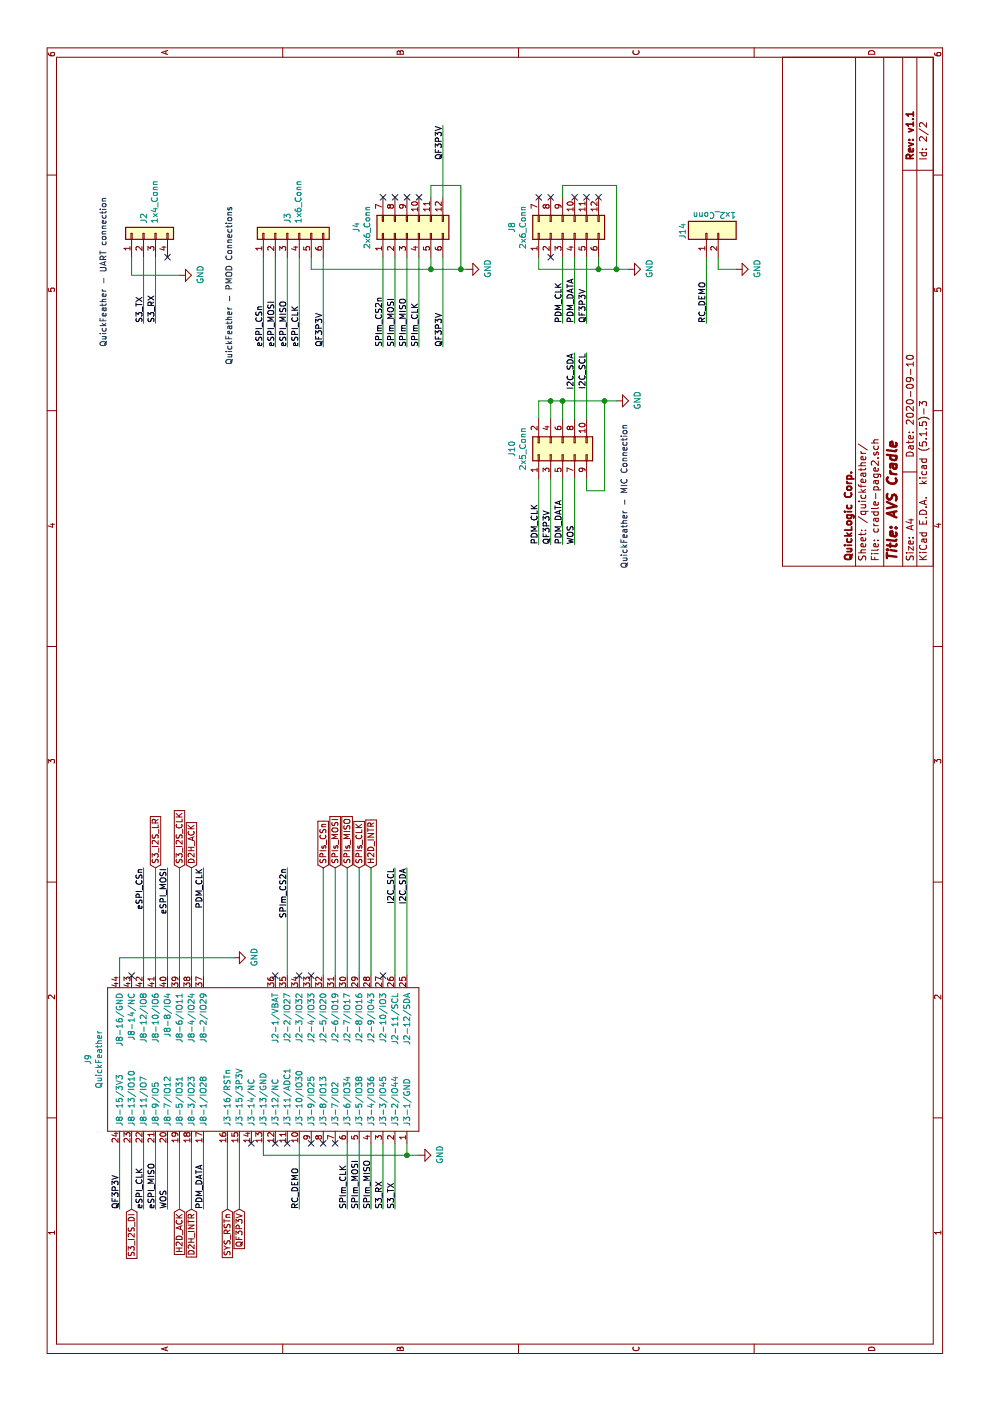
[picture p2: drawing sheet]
EESchema Schematic File Version 4
EELAYER 30 0
EELAYER END
$Descr A4 11693 8268
encoding utf-8
Sheet 2 2
Title "AVS Cradle"
Date "2020-09-10"
Rev "v1.1"
Comp "QuickLogic Corp."
Comment1 ""
Comment2 ""
Comment3 ""
Comment4 ""
$EndDescr
Wire Wire Line
	9000 1300 9550 1300
Text Label 9000 1300 0    50   ~ 0
S3_RX
Wire Wire Line
	9000 1200 9550 1200
Text Label 9000 1200 0    50   ~ 0
S3_TX
NoConn ~ 9550 1400
Wire Wire Line
	9550 1100 9400 1100
Wire Wire Line
	9400 1100 9400 1500
Text Notes 8800 900  0    50   ~ 0
QuickFeather - UART connection\n
$Comp
L quicklogicBoardsSympbols:1x4_Conn J?
U 1 1
P 9750 1700
AR Path="/5F5B9390" Ref="J?"  Part="1" 
AR Path="/5F5B8109/5F5B9390" Ref="J2"  Part="1" 
F 0 "J2" H 9830 2200 50  0000 L CNN
F 1 "1x4_Conn" H 9830 2109 50  0000 L CNN
F 2 "1x4_Conn" H 9750 2400 50  0001 C CNN
F 3 "" H 9750 2400 50  0001 C CNN
	1    9750 1700
	1    0    0    -1  
$EndComp
$Comp
L power:GND #PWR?
U 1 1
P 9400 1500
AR Path="/5F5B9396" Ref="#PWR?"  Part="1" 
AR Path="/5F5B8109/5F5B9396" Ref="#PWR0101"  Part="1" 
F 0 "#PWR0101" H 9400 1250 50  0001 C CNN
F 1 "GND" H 9405 1327 50  0000 C CNN
F 2 "" H 9400 1500 50  0001 C CNN
F 3 "" H 9400 1500 50  0001 C CNN
	1    9400 1500
	1    0    0    -1  
$EndComp
Text Label 8800 2700 0    50   ~ 0
QF3P3V
Text Label 8800 3200 0    50   ~ 0
SPIm_CS2n
Wire Wire Line
	8800 2700 9550 2700
Wire Wire Line
	8800 3200 9550 3200
Text Label 8800 3300 0    50   ~ 0
SPIm_MOSI
Text Label 8800 3400 0    50   ~ 0
SPIm_MISO
Text Label 8800 3500 0    50   ~ 0
SPIm_CLK
Text Label 8800 3700 0    50   ~ 0
QF3P3V
Wire Wire Line
	8800 3700 9550 3700
NoConn ~ 10050 3200
NoConn ~ 10050 3300
NoConn ~ 10050 3400
NoConn ~ 10050 3500
Wire Wire Line
	10650 3700 10050 3700
Text Label 10650 3700 2    50   ~ 0
QF3P3V
Wire Wire Line
	9550 2600 9450 2600
Wire Wire Line
	9450 2600 9450 3600
Wire Wire Line
	9550 3600 9450 3600
Connection ~ 9450 3600
Wire Wire Line
	9450 3600 9450 3850
Wire Wire Line
	10050 3600 10150 3600
Wire Wire Line
	10150 3600 10150 3850
Wire Wire Line
	10150 3850 9450 3850
Connection ~ 9450 3850
Wire Wire Line
	9450 3850 9450 3900
Wire Wire Line
	8800 3300 9550 3300
Wire Wire Line
	8800 3400 9550 3400
Wire Wire Line
	8800 3500 9550 3500
Text Notes 8650 1950 0    50   ~ 0
QuickFeather - PMOD Connections\n
$Comp
L quicklogicBoardsSympbols:1x6_Conn J?
U 1 1
P 9750 2800
AR Path="/5F5C44AE" Ref="J?"  Part="1" 
AR Path="/5F5B8109/5F5C44AE" Ref="J3"  Part="1" 
F 0 "J3" H 9830 3200 50  0000 L CNN
F 1 "1x6_Conn" H 9830 3109 50  0000 L CNN
F 2 "1x6_Conn" H 9750 3500 50  0001 C CNN
F 3 "" H 9750 3500 50  0001 C CNN
	1    9750 2800
	1    0    0    -1  
$EndComp
$Comp
L quicklogicBoardsSympbols:2x6_Conn J?
U 1 1
P 9750 3800
AR Path="/5F5C44B4" Ref="J?"  Part="1" 
AR Path="/5F5B8109/5F5C44B4" Ref="J4"  Part="1" 
F 0 "J4" H 9800 4625 50  0000 C CNN
F 1 "2x6_Conn" H 9800 4534 50  0000 C CNN
F 2 "2x6_Conn" H 9850 4500 50  0001 C CNN
F 3 "" H 9850 4500 50  0001 C CNN
	1    9750 3800
	1    0    0    -1  
$EndComp
$Comp
L power:GND #PWR?
U 1 1
P 9450 3900
AR Path="/5F5C44BA" Ref="#PWR?"  Part="1" 
AR Path="/5F5B8109/5F5C44BA" Ref="#PWR0102"  Part="1" 
F 0 "#PWR0102" H 9450 3650 50  0001 C CNN
F 1 "GND" H 9455 3727 50  0000 C CNN
F 2 "" H 9450 3900 50  0001 C CNN
F 3 "" H 9450 3900 50  0001 C CNN
	1    9450 3900
	1    0    0    -1  
$EndComp
Text Label 8800 2200 0    50   ~ 0
eSPI_CSn
Wire Wire Line
	8800 2200 9550 2200
Text Label 8800 2300 0    50   ~ 0
eSPI_MOSI
Text Label 8800 2400 0    50   ~ 0
eSPI_MISO
Text Label 8800 2500 0    50   ~ 0
eSPI_CLK
Wire Wire Line
	8800 2300 9550 2300
Wire Wire Line
	8800 2400 9550 2400
Wire Wire Line
	8800 2500 9550 2500
Wire Wire Line
	1600 3300 2150 3300
Text Label 1600 3300 0    50   ~ 0
S3_TX
Wire Wire Line
	1600 3200 2150 3200
Text Label 1600 3200 0    50   ~ 0
S3_RX
Text Label 4450 1700 2    50   ~ 0
PDM_CLK
Wire Wire Line
	2150 2200 2050 2200
Wire Wire Line
	2050 2200 2050 3400
Wire Wire Line
	2150 3400 2050 3400
Connection ~ 2050 3400
Wire Wire Line
	2050 3400 2050 3500
Wire Wire Line
	1600 2500 2150 2500
Text Label 1600 2500 0    50   ~ 0
RC_DEMO
NoConn ~ 2150 2100
NoConn ~ 2150 2700
NoConn ~ 2150 2800
NoConn ~ 3550 2300
NoConn ~ 3550 2500
NoConn ~ 3550 2600
NoConn ~ 3550 3200
NoConn ~ 3550 1100
NoConn ~ 2150 2300
NoConn ~ 2150 2400
$Comp
L power:GND #PWR?
U 1 1
P 2050 3500
AR Path="/5F64C266" Ref="#PWR?"  Part="1" 
AR Path="/5F5B8109/5F64C266" Ref="#PWR0103"  Part="1" 
F 0 "#PWR0103" H 2050 3250 50  0001 C CNN
F 1 "GND" H 2055 3327 50  0000 C CNN
F 2 "" H 2050 3500 50  0001 C CNN
F 3 "" H 2050 3500 50  0001 C CNN
	1    2050 3500
	1    0    0    -1  
$EndComp
Text Label 4450 3300 2    50   ~ 0
I2C_SCL
Wire Wire Line
	4450 3300 3550 3300
Text Label 4450 3400 2    50   ~ 0
I2C_SDA
Wire Wire Line
	4450 3400 3550 3400
$Comp
L power:GND #PWR?
U 1 1
P 3700 1950
AR Path="/5F64C27A" Ref="#PWR?"  Part="1" 
AR Path="/5F5B8109/5F64C27A" Ref="#PWR0106"  Part="1" 
F 0 "#PWR0106" H 3700 1700 50  0001 C CNN
F 1 "GND" H 3705 1777 50  0000 C CNN
F 2 "" H 3700 1950 50  0001 C CNN
F 3 "" H 3700 1950 50  0001 C CNN
	1    3700 1950
	1    0    0    -1  
$EndComp
Text Label 1600 1000 0    50   ~ 0
QF3P3V
Wire Wire Line
	1600 1000 2150 1000
Text Label 1600 1200 0    50   ~ 0
eSPI_CLK
Wire Wire Line
	1600 1200 2150 1200
Text Label 1600 1300 0    50   ~ 0
eSPI_MISO
Wire Wire Line
	1600 1300 2150 1300
Wire Wire Line
	3550 1700 4450 1700
Text Label 4450 1200 2    50   ~ 0
eSPI_CSn
Wire Wire Line
	3550 1200 4450 1200
Text Label 4450 1400 2    50   ~ 0
eSPI_MOSI
Wire Wire Line
	3550 1400 4450 1400
Wire Wire Line
	3550 1000 3700 1000
Wire Wire Line
	3700 1000 3700 1950
Wire Wire Line
	1600 2900 2150 2900
Text Label 1600 2900 0    50   ~ 0
SPIm_CLK
Wire Wire Line
	1600 3000 2150 3000
Text Label 1600 3000 0    50   ~ 0
SPIm_MOSI
Wire Wire Line
	1600 3100 2150 3100
Text Label 1600 3100 0    50   ~ 0
SPIm_MISO
Text Label 4450 2400 2    50   ~ 0
SPIm_CS2n
Wire Wire Line
	4450 2400 3550 2400
NoConn ~ 2150 2600
Text Label 1600 1700 0    50   ~ 0
PDM_DATA
Wire Wire Line
	1600 1700 2150 1700
Wire Wire Line
	8200 4500 8350 4500
Wire Wire Line
	8350 4500 8350 4600
Wire Wire Line
	8200 4600 8350 4600
Connection ~ 8350 4600
Wire Wire Line
	8350 4600 8350 4700
Wire Wire Line
	8200 4700 8350 4700
Connection ~ 8350 4700
Wire Wire Line
	8350 4700 8350 5050
Wire Wire Line
	7700 4900 7600 4900
Wire Wire Line
	7600 4900 7600 5050
Wire Wire Line
	7600 5050 8350 5050
Connection ~ 8350 5050
Wire Wire Line
	8350 5050 8350 5150
Wire Wire Line
	8750 4900 8200 4900
Text Label 8750 4900 2    50   ~ 0
I2C_SCL
Wire Wire Line
	8750 4800 8200 4800
Text Label 8750 4800 2    50   ~ 0
I2C_SDA
Wire Wire Line
	7150 4500 7700 4500
Text Label 7150 4500 0    50   ~ 0
PDM_CLK
Wire Wire Line
	7150 4600 7700 4600
Text Label 7150 4600 0    50   ~ 0
QF3P3V
Wire Wire Line
	7150 4700 7700 4700
Text Label 7150 4700 0    50   ~ 0
PDM_DATA
Wire Wire Line
	7150 4800 7700 4800
Text Label 7150 4800 0    50   ~ 0
WOS
Wire Wire Line
	9000 4900 9550 4900
Text Label 9000 4900 0    50   ~ 0
QF3P3V
Wire Wire Line
	9000 4800 9550 4800
Text Label 9000 4800 0    50   ~ 0
PDM_DATA
Wire Wire Line
	9000 4700 9550 4700
Text Label 9000 4700 0    50   ~ 0
PDM_CLK
Wire Wire Line
	9550 4500 9450 4500
Wire Wire Line
	9450 4500 9450 5000
Wire Wire Line
	9550 5000 9450 5000
Connection ~ 9450 5000
Wire Wire Line
	9450 5000 9450 5150
Wire Wire Line
	10050 4700 10150 4700
Wire Wire Line
	10150 4700 10150 5150
Wire Wire Line
	10150 5150 9450 5150
Connection ~ 9450 5150
Wire Wire Line
	9450 5150 9450 5250
NoConn ~ 10050 4500
NoConn ~ 10050 4600
NoConn ~ 10050 4800
NoConn ~ 10050 4900
NoConn ~ 10050 5000
Text Notes 6950 5250 0    50   ~ 0
QuickFeather - MIC Connection
$Comp
L power:GND #PWR?
U 1 1
P 8350 5150
AR Path="/5F65AA84" Ref="#PWR?"  Part="1" 
AR Path="/5F5B8109/5F65AA84" Ref="#PWR0110"  Part="1" 
F 0 "#PWR0110" H 8350 4900 50  0001 C CNN
F 1 "GND" H 8355 4977 50  0000 C CNN
F 2 "" H 8350 5150 50  0001 C CNN
F 3 "" H 8350 5150 50  0001 C CNN
	1    8350 5150
	1    0    0    -1  
$EndComp
$Comp
L quicklogicBoardsSympbols:2x6_Conn J?
U 1 1
P 9750 5100
AR Path="/5F65AA8A" Ref="J?"  Part="1" 
AR Path="/5F5B8109/5F65AA8A" Ref="J8"  Part="1" 
F 0 "J8" H 9800 5925 50  0000 C CNN
F 1 "2x6_Conn" H 9800 5834 50  0000 C CNN
F 2 "2x6_Conn" H 9850 5800 50  0001 C CNN
F 3 "" H 9850 5800 50  0001 C CNN
	1    9750 5100
	1    0    0    -1  
$EndComp
$Comp
L power:GND #PWR?
U 1 1
P 9450 5250
AR Path="/5F65AA90" Ref="#PWR?"  Part="1" 
AR Path="/5F5B8109/5F65AA90" Ref="#PWR0111"  Part="1" 
F 0 "#PWR0111" H 9450 5000 50  0001 C CNN
F 1 "GND" H 9455 5077 50  0000 C CNN
F 2 "" H 9450 5250 50  0001 C CNN
F 3 "" H 9450 5250 50  0001 C CNN
	1    9450 5250
	1    0    0    -1  
$EndComp
$Comp
L quicklogicBoardsSympbols:2x5_Conn J?
U 1 1
P 8000 5100
AR Path="/5F65AA96" Ref="J?"  Part="1" 
AR Path="/5F5B8109/5F65AA96" Ref="J10"  Part="1" 
F 0 "J10" H 7950 5925 50  0000 C CNN
F 1 "2x5_Conn" H 7950 5834 50  0000 C CNN
F 2 "2x5_Conn" H 8000 5800 50  0001 C CNN
F 3 "" H 8000 5800 50  0001 C CNN
	1    8000 5100
	1    0    0    -1  
$EndComp
NoConn ~ 9550 4600
$Comp
L quicklogicBoardsSympbols:1x2_Conn J?
U 1 1
P 9750 6400
AR Path="/5F66AFB1" Ref="J?"  Part="1" 
AR Path="/5F5B8109/5F66AFB1" Ref="J14"  Part="1" 
F 0 "J14" H 9700 7100 50  0000 L CNN
F 1 "1x2_Conn" V 9900 6650 50  0000 L CNN
F 2 "1x2_Conn" H 9750 7100 50  0001 C CNN
F 3 "" H 9750 7100 50  0001 C CNN
	1    9750 6400
	1    0    0    -1  
$EndComp
Wire Wire Line
	9000 5900 9550 5900
Text Label 9000 5900 0    50   ~ 0
RC_DEMO
$Comp
L power:GND #PWR?
U 1 1
P 9450 6150
AR Path="/5F66AFB9" Ref="#PWR?"  Part="1" 
AR Path="/5F5B8109/5F66AFB9" Ref="#PWR0112"  Part="1" 
F 0 "#PWR0112" H 9450 5900 50  0001 C CNN
F 1 "GND" H 9455 5977 50  0000 C CNN
F 2 "" H 9450 6150 50  0001 C CNN
F 3 "" H 9450 6150 50  0001 C CNN
	1    9450 6150
	1    0    0    -1  
$EndComp
Wire Wire Line
	9450 6150 9450 6000
Wire Wire Line
	9450 6000 9550 6000
Text GLabel 1600 1100 0    50   Input ~ 0
S3_I2S_DI
Wire Wire Line
	1600 1100 2150 1100
Text GLabel 4450 1300 2    50   Input ~ 0
S3_I2S_LR
Text GLabel 4450 1500 2    50   Input ~ 0
S3_I2S_CLK
Wire Wire Line
	4450 1300 3550 1300
Wire Wire Line
	4450 1500 3550 1500
Text GLabel 1600 1500 0    50   Input ~ 0
H2D_ACK
Text GLabel 1600 1600 0    50   Input ~ 0
D2H_INTR
Text GLabel 1600 1900 0    50   Input ~ 0
SYS_RSTn
Text GLabel 1600 2000 0    50   Input ~ 0
QF3P3V
Text GLabel 4450 3100 2    50   Input ~ 0
H2D_INTR
Wire Wire Line
	4450 3100 3550 3100
Text GLabel 4450 3000 2    50   Input ~ 0
SPIs_CLK
Text GLabel 4450 2900 2    50   Input ~ 0
SPIs_MISO
Text GLabel 4450 2800 2    50   Input ~ 0
SPIs_MOSI
Text GLabel 4450 2700 2    50   Input ~ 0
SPIs_CSn
Wire Wire Line
	3550 2700 4450 2700
Wire Wire Line
	3550 2800 4450 2800
Wire Wire Line
	3550 2900 4450 2900
Wire Wire Line
	3550 3000 4450 3000
Text GLabel 4450 1600 2    50   Input ~ 0
D2H_ACK
Wire Wire Line
	4450 1600 3550 1600
Wire Wire Line
	1600 1500 2150 1500
Wire Wire Line
	1600 1600 2150 1600
Wire Wire Line
	1600 1900 2150 1900
Wire Wire Line
	1600 2000 2150 2000
Text Label 1600 1400 0    50   ~ 0
WOS
Wire Wire Line
	1600 1400 2150 1400
$Comp
L quicklogicBoardsSympbols:QuickFeather J9
U 1 1
P 2250 3500
F 0 "J9" H 2850 6265 50  0000 C CNN
F 1 "QuickFeather" H 2850 6174 50  0000 C CNN
F 2 "quicklogicBoards-footprints:quickfeather" H 2850 6200 50  0001 C CNN
F 3 "" H 2850 6200 50  0001 C CNN
	1    2250 3500
	1    0    0    -1  
$EndComp
$EndSCHEMATC
